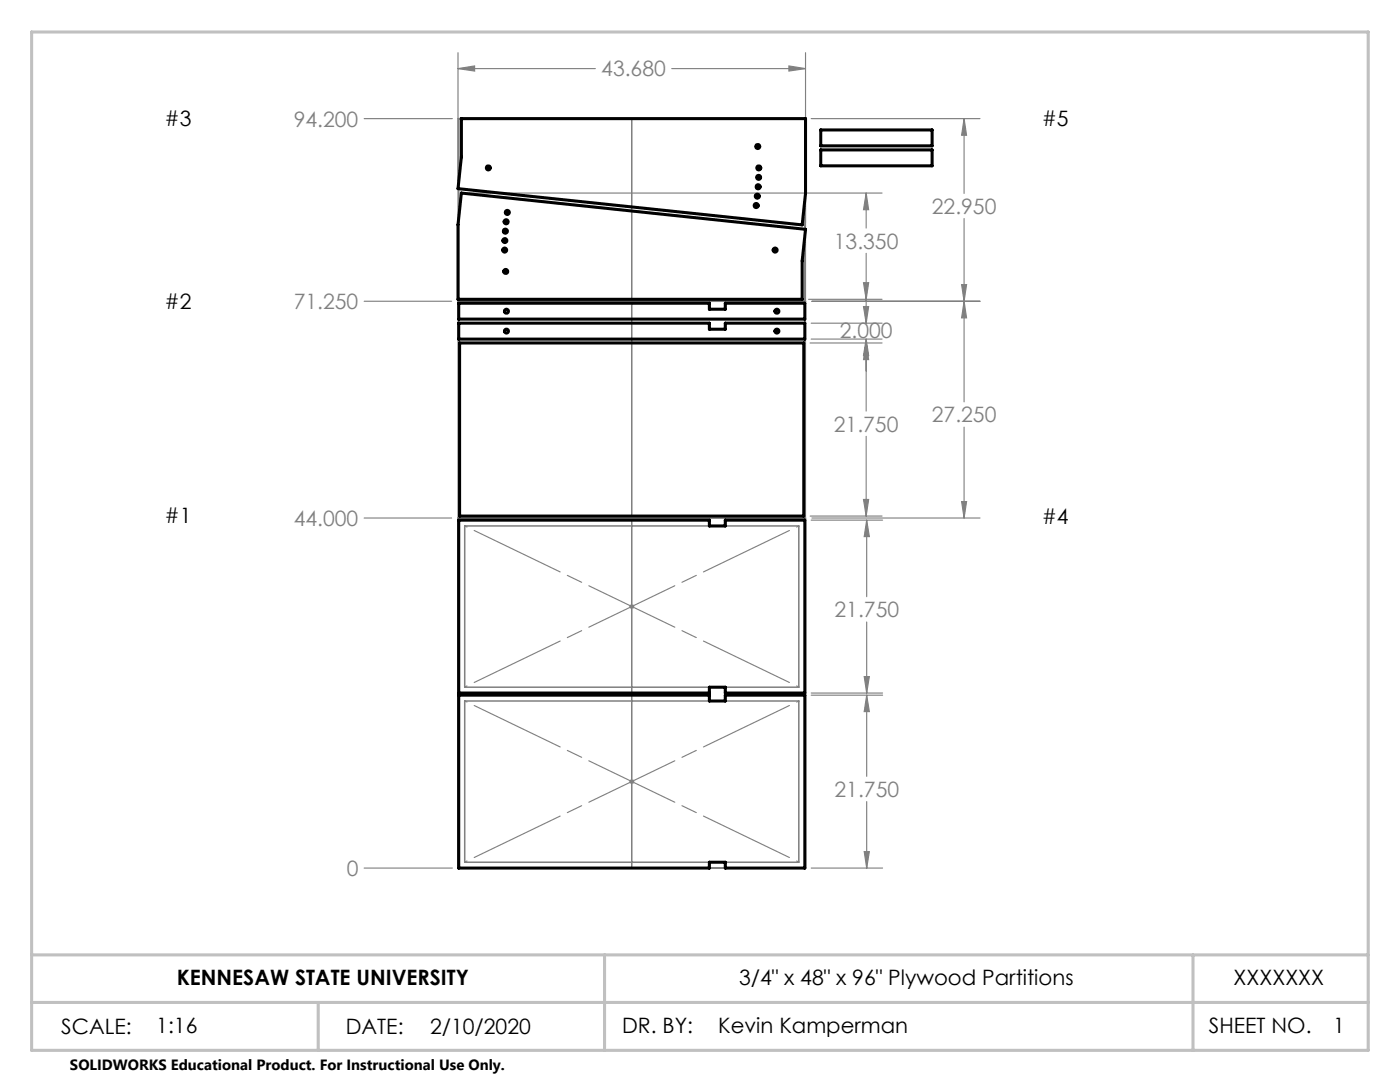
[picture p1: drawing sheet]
<svg xmlns="http://www.w3.org/2000/svg" width="279mm" height="216mm" viewBox="0 0 279 216" stroke-linecap="round" stroke-linejoin="round" font-family="sans-serif">
<g fill="none" stroke="#808080" stroke-width=".23">
<path d="M91.4 10.5v92.9h69.4v-92.9M91.4 13.7h27.4M91.4 13.7l3.3-.5v1zM134.1 13.7h26.7M157.4 13.2l3.4 .5-3.4 .5zM72.7 23.7h17.6M93.3 38.5h82.7M161.9 23.7h33.7M172.9 38.5v7M172.9 38.5l.5 3.3h-1.1zM192.4 23.7v14.9M192.4 23.7l.5 3.3h-1z"/>
<path d="M161.4 59.7h14.6M172.3 56.4h1.1l-.5 3.3zM172.9 50.6v13.9M191.9 56.8h1l-.5 3.3zM192.4 43.6v36.6M72.7 60.1h17.4M161.7 68.4h14.3M161.9 64.5h14.1M161.9 67.7h14.1M162 60.1h33.6M172.3 61.2h1.1l-.5 3.3zM172.9 67.7v14.3"/>
<path d="M172.9 68.4l.5 3.4h-1.1zM172.9 67.7l.5 3.2h-1.1zM192.4 60.1l.5 3.3h-1zM172.3 99.7h1.1l-.5 3.3zM172.9 87.1v15.9M192.4 85.2v18.2M72.7 103.4h17.4M161.7 103h14.3M161.9 103.8h14.2M162 103.4h33.6M173 103.8v15.3M173 103.8l.5 3.3h-1z"/>
<path d="M191.9 100.1h1l-.5 3.3zM125.6 121h1M125.7 120.7l.7 .7M126.1 120.5v1M126.4 120.7l-.7 .7M161.9 138.3h14.2M161.9 138.7h14.2M172.5 135h1l-.5 3.3zM173 124.1v14.2M173 138.7v16.2M173 138.7l.5 3.3h-1zM125.6 156h1"/>
<path d="M125.7 155.6l.7 .7M126.1 155.5v1M126.4 155.6l-.7 .7M173 159.9v13.3M72.7 173.2h17.6M161.9 173.2h14.2M172.5 169.9h1l-.5 3.3z"/>
</g>
<path d="M6.3 6.4h266.7v203.2h-266.7zM6.3 190.5h266.7M120.7 190.5v19.1M238.1 190.5v19.1M6.3 200h266.7M63.5 200v9.6" fill="none" stroke="#c0c0c0" stroke-width=".61"/>
<g fill="none" stroke="#000" stroke-width=".23">
<path d="M96.9 33.5h.4M97.4 33.5h.1M97.4 33v.3M97.4 33.4v.2M97.4 33.7v.3M97.6 33.5h.4M150.6 39.2h.3M150.7 29.2h.3M150.8 37.3h.3M150.9 35.4h.3M150.9 33.5h.3M151 39.2h.2"/>
<path d="M151.1 38.7v.2M151.1 39.1v.1M151.1 39.3v.4M151.1 29.2h.2M151.2 37.3h.2M151.2 28.8v.2M151.2 29.1v.3M151.2 29.4v.3M151.3 36.8v.3M151.3 37.2v.2M151.3 37.5v.2M151.3 35.4h.2"/>
<path d="M151.3 33.5h.2M151.3 39.2h.3M151.4 33v.3M151.4 33.4v.2M151.4 33.7v.3M151.4 34.9v.3M151.4 35.3v.2M151.4 35.6v.3M151.4 29.2h.3M151.5 37.3h.3M151.6 35.4h.3M151.6 33.5h.3"/>
<path d="M100.2 49.9h.3M100.3 48h.2M100.4 46.1h.2M100.4 54.2h.3M100.5 44.2h.3M100.6 49.9h.2M100.6 48h.3M100.7 49.4v.3M100.7 49.8v.2M100.7 50.1v.3M100.8 42.4h.2M100.8 47.5v.3"/>
<path d="M100.8 47.9v.2M100.8 48.2v.3M100.8 46.1h.2M100.8 54.2h.2M100.9 45.6v.3M100.9 46v.2M100.9 46.3v.3M100.9 49.9h.3M100.9 44.2h.2M100.9 53.7v.3M100.9 54v.3M100.9 54.4v.2"/>
<path d="M101 48h.2M101 43.7v.4M101 44.2v.1M101 44.4v.3M101 46.1h.4M101.1 42.4h.3M101.1 54.2h.3M101.2 44.2h.3M101.2 41.9v.3M101.2 42.3v.2M101.2 42.6v.3M101.5 42.4h.2"/>
<path d="M150.4 41h.3M150.8 41h.2M150.9 40.5v.3M150.9 40.9v.2M150.9 41.2v.3M151.1 41h.3M154.2 49.9h.3M154.6 49.9h.2M154.7 49.4v.3M154.7 49.8v.2M154.7 50.1v.3M154.9 49.9h.3"/>
</g>
<path d="M92.8 137.1l66.6-32.2M159.4 137.1l-66.6-32.2M92.8 172l66.6-32.1M159.4 172l-66.6-32.1" fill="none" stroke="#808080" stroke-width=".23" stroke-dasharray="19 1.6 3.2 1.6" stroke-dashoffset="-2.1"/>
<path d="M91.4 23.7h69.4M91.5 23.7v149.5M126.1 23.7v149.5M160.6 23.7v149.5M91.4 60.1h69.4M91.4 103.4h69.4v69.8h-69.4zM92.7 105h66.7v32.1h-66.7zM92.7 139.9h66.7v32.1h-66.7z" fill="none" stroke="#808080" stroke-width=".3"/>
<path d="M125.8 59.7v.8M126.1 103v.8" fill="none" stroke="#808080" stroke-width=".23" stroke-dasharray="19 1.6 3.2 1.6"/>
<path d="M191.9 56.8h1l-.5 3.3zM192.4 23.7l.5 3.3h-1zM192.4 60.1l.5 3.3h-1zM191.9 100.1h1l-.5 3.3zM173 103.8l.5 3.3h-1zM172.5 135h1l-.5 3.3zM173 138.7l.5 3.3h-1zM172.5 169.9h1l-.5 3.3zM172.9 68.4l.5 3.4h-1.1zM172.3 99.7h1.1l-.5 3.3zM172.3 61.2h1.1l-.5 3.3zM172.9 67.7l.5 3.2h-1.1zM172.9 38.5l.5 3.3h-1.1zM172.3 56.4h1.1l-.5 3.3zM91.4 13.7l3.3-.5v1zM157.4 13.2l3.4 .5-3.4 .5z" fill="#808080"/>
<g fill="none" stroke="#000" stroke-width=".61">
<path d="M92.1 23.7h68.7v14.9l-.7 6.3-68.7-7.3 .7-6.3zM92.1 38.5l68.7 7.3-.7 6.3v7.6h-68.7v-14.9zM163.8 25.9h22.2v3.2h-22.2zM163.8 29.9h22.2v3.2h-22.2zM91.5 60.5h50.1v1.2h3.1v-1.2h15.9v3.2h-69.1zM91.5 64.5h50.1v1.2h3.1v-1.2h15.9v3.2h-69.1zM91.7 68.4h68.7v34.6h-68.7zM91.5 103.8h50.1v1.2h3.1v-1.2h15.9v34.5h-15.9v-1.2h-3.1v1.2h-50.1zM91.5 138.7h50.1v1.2h3.1v-1.2h15.9v34.5h-15.9v-1.2h-3.1v1.2h-50.1z"/>
<circle cx="97.5" cy="33.5" r=".41"/>
<circle cx="151.1" cy="39.1" r=".39"/>
<circle cx="151.2" cy="29.2" r=".4"/>
<circle cx="151.3" cy="37.3" r=".4"/>
<circle cx="151.4" cy="35.4" r=".4"/>
<circle cx="151.4" cy="33.5" r=".41"/>
<circle cx="100.7" cy="49.9" r=".39"/>
<circle cx="100.8" cy="48" r=".39"/>
<circle cx="100.9" cy="46.1" r=".39"/>
<circle cx="100.9" cy="54.2" r=".39"/>
<circle cx="101" cy="44.3" r=".4"/>
<circle cx="101.3" cy="42.4" r=".39"/>
<circle cx="150.9" cy="41" r=".4"/>
<circle cx="154.7" cy="49.9" r=".39"/>
<circle cx="101.1" cy="66.1" r=".39"/>
<circle cx="101.1" cy="62.1" r=".39"/>
<circle cx="155.1" cy="66.1" r=".39"/>
<circle cx="155.1" cy="62.1" r=".39"/>
</g>
<g font-size="4.2" fill="#808080">
<text x="120" y="15.3">43.680</text>
<text x="58.6" y="25.3">94.200</text>
<text x="186" y="42.7">22.950</text>
<text x="166.4" y="49.6">13.350</text>
<text x="58.6" y="61.7">71.250</text>
<text x="167.6" y="67.5">2.000</text>
<text x="166.4" y="86.1">21.750</text>
<text x="186" y="84.3">27.250</text>
<text x="58.6" y="105">44.000</text>
<text x="166.5" y="123.2">21.750</text>
<text x="166.5" y="159">21.750</text>
<text x="69.2" y="174.8">0</text>
</g>
<g font-size="4.2">
<text x="32.8" y="25.2">#3</text>
<text x="207.9" y="25.2">#5</text>
<text x="32.8" y="61.7">#2</text>
<text x="32.8" y="104.4">#1</text>
<text x="207.9" y="104.5">#4</text>
<text x="35.3" y="196.6">KENNESAW STATE UNIVERSITY</text>
<text x="147.5" y="196.6">3/4&quot; x 48&quot; x 96&quot; Plywood Partitions</text>
<text x="246.2" y="196.6">XXXXXXX</text>
<text x="12.2" y="206.3">SCALE:</text>
<text x="31.2" y="206.1">1:16</text>
<text x="69" y="206.3">DATE:</text>
<text x="85.8" y="206.3">2/10/2020</text>
<text x="124.2" y="206.1">DR. BY:</text>
<text x="143.3" y="206.1">Kevin Kamperman</text>
<text x="241.3" y="206.1">SHEET NO.</text>
<text x="266.1" y="206.1">1</text>
</g>
<text font-size="3" x="14" y="213.5">SOLIDWORKS Educational Product. For Instructional Use Only.</text>
</svg>
